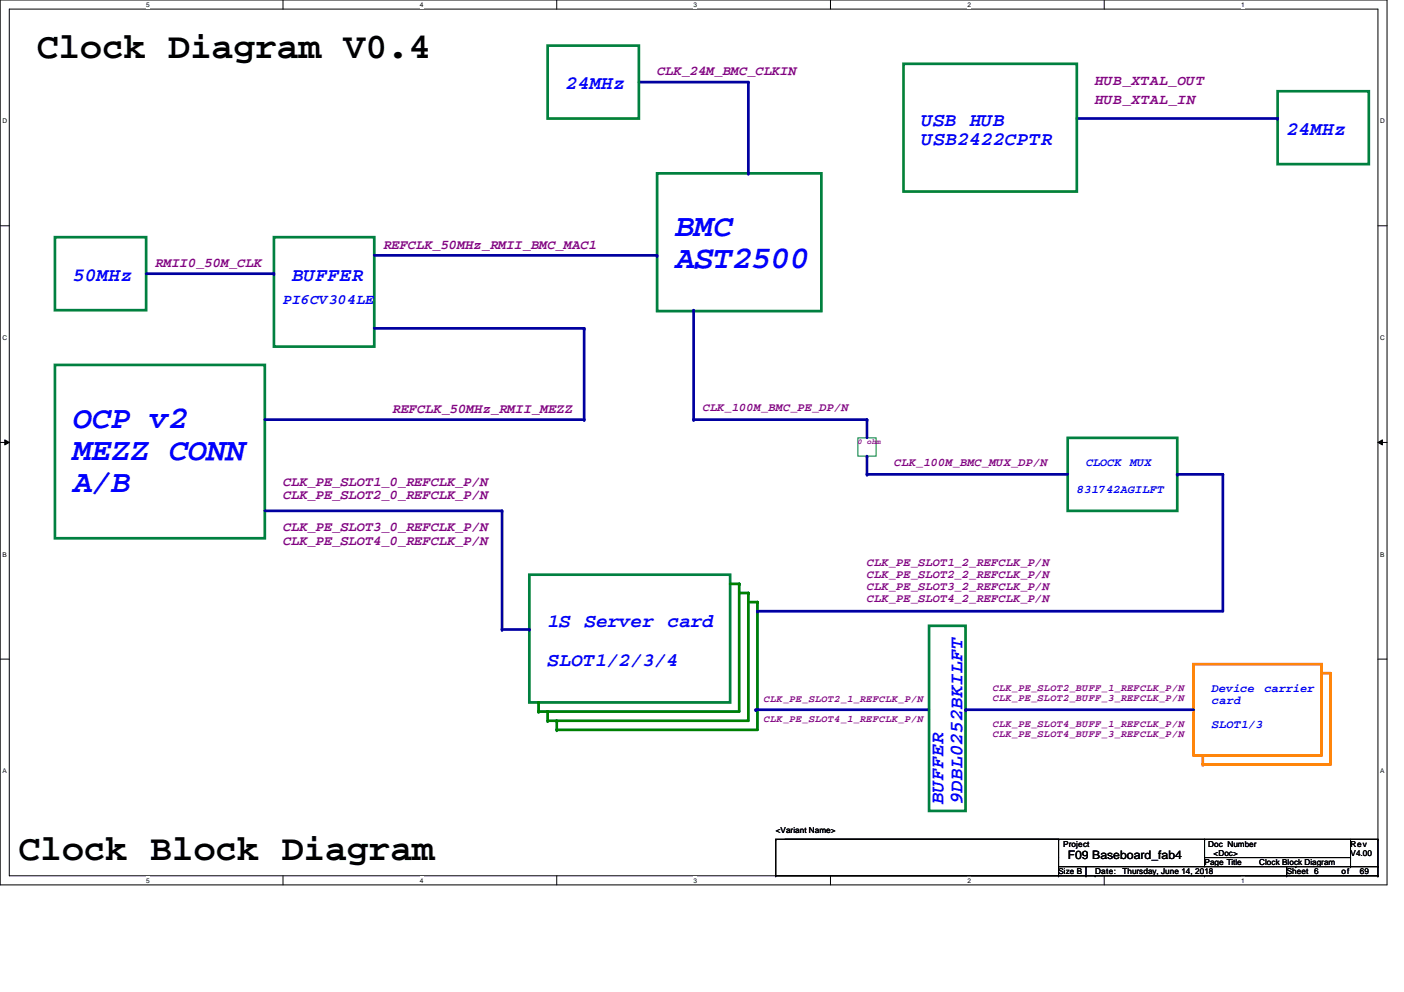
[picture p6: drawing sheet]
<svg xmlns="http://www.w3.org/2000/svg" width="297mm" height="210mm" viewBox="0 0 297 210" stroke-linecap="round" stroke-linejoin="round" font-family="sans-serif">
<path d="M0 0h293.5v187.2h-293.5zM2 1.9h289.5v183.4h-289.5z" fill="none" stroke="#000" stroke-width=".21"/>
<g fill="#fff">
<path d="M30.9 .2h.8v1.6h-.8z"/>
<path d="M30.9 185.5h.8v1.6h-.8z"/>
</g>
<path d="M59.9 0v1.9M59.9 185.3v1.9" fill="none" stroke="#000" stroke-width=".21"/>
<g fill="#fff">
<path d="M88.8 .2h.8v1.6h-.8z"/>
<path d="M88.8 185.5h.8v1.6h-.8z"/>
</g>
<path d="M117.8 0v1.9M117.8 185.3v1.9" fill="none" stroke="#000" stroke-width=".21"/>
<g fill="#fff">
<path d="M146.7 .2h.8v1.6h-.8z"/>
<path d="M146.7 185.5h.8v1.6h-.8z"/>
</g>
<path d="M175.7 0v1.9M175.7 185.3v1.9" fill="none" stroke="#000" stroke-width=".21"/>
<g fill="#fff">
<path d="M204.7 .2h.7v1.6h-.7z"/>
<path d="M204.7 185.5h.7v1.6h-.7z"/>
</g>
<path d="M233.6 0v1.9M233.6 185.3v1.9" fill="none" stroke="#000" stroke-width=".21"/>
<g fill="#fff">
<path d="M262.6 .2h.7v1.6h-.7z"/>
<path d="M262.6 185.5h.7v1.6h-.7z"/>
<path d="M.5 24.8h1v1.6h-1z"/>
<path d="M292 24.8h1v1.6h-1z"/>
<path d="M.5 70.7h1v1.5h-1z"/>
<path d="M292 70.7h1v1.5h-1z"/>
</g>
<path d="M0 47.8h2M291.5 47.8h2" fill="none" stroke="#000" stroke-width=".21"/>
<g fill="#fff">
<path d="M.5 116.5h.9v1.6h-.9z"/>
<path d="M292 116.5h.9v1.6h-.9z"/>
</g>
<path d="M0 93.6h2M1 93.1l1 .5-1 .5zM291.5 93.6l1-.5v1zM291.5 93.6h2" fill="none" stroke="#000" stroke-width=".21"/>
<path d="M1 93.1l1 .5-1 .5zM291.5 93.6l1-.5v1z" fill="#000"/>
<g fill="#fff">
<path d="M.5 162.4h.9v1.5h-.9z"/>
<path d="M292 162.4h.9v1.5h-.9z"/>
</g>
<path d="M0 139.5h2M291.5 139.5h2" fill="none" stroke="#000" stroke-width=".21"/>
<path d="M139 36.7h34.8v29.1h-34.8zM11.6 50.2h19.3v15.4h-19.3zM58 50.2h21.2v23.1h-21.2zM112 121.6h42.5v27h-42.5z" fill="none" stroke="#008040" stroke-width=".57"/>
<path d="M135.2 17.4h23.1" fill="none" stroke="#0000a0" stroke-width=".57"/>
<circle cx="158.3" cy="17.4" r=".29" fill="#0000a0"/>
<path d="M106.2 133.2h5.8" fill="none" stroke="#0000a0" stroke-width=".57"/>
<circle cx="112" cy="133.2" r=".29" fill="#0000a0"/>
<path d="M115.9 9.7h19.3v15.4h-19.3zM11.6 77.2h44.4v36.7h-44.4z" fill="none" stroke="#008040" stroke-width=".57"/>
<path d="M158.3 17.4v19.3" fill="none" stroke="#0000a0" stroke-width=".57"/>
<circle cx="158.3" cy="36.7" r=".29" fill="#0000a0"/>
<path d="M30.9 57.9h27.1" fill="none" stroke="#0000a0" stroke-width=".57"/>
<circle cx="58" cy="57.9" r=".29" fill="#0000a0"/>
<path d="M79.2 54h59.8" fill="none" stroke="#0000a0" stroke-width=".57"/>
<circle cx="139" cy="54" r=".29" fill="#0000a0"/>
<path d="M56 108.1h50.2" fill="none" stroke="#0000a0" stroke-width=".57"/>
<circle cx="106.2" cy="108.1" r=".29" fill="#0000a0"/>
<path d="M106.2 108.1v25.1" fill="none" stroke="#0000a0" stroke-width=".57"/>
<circle cx="106.2" cy="133.2" r=".29" fill="#0000a0"/>
<path d="M79.2 69.5h44.4" fill="none" stroke="#0000a0" stroke-width=".57"/>
<circle cx="123.6" cy="69.5" r=".29" fill="#0000a0"/>
<path d="M56 88.8h67.6" fill="none" stroke="#0000a0" stroke-width=".57"/>
<circle cx="123.6" cy="88.8" r=".29" fill="#0000a0"/>
<path d="M123.6 69.5v19.3" fill="none" stroke="#0000a0" stroke-width=".57"/>
<circle cx="123.6" cy="69.5" r=".29" fill="#0000a0"/>
<path d="M270.3 19.3h19.3v15.4h-19.3z" fill="none" stroke="#008040" stroke-width=".57"/>
<path d="M227.8 25.1h42.5" fill="none" stroke="#0000a0" stroke-width=".57"/>
<circle cx="270.3" cy="25.1" r=".29" fill="#0000a0"/>
<path d="M191.2 13.5h36.6v27h-36.6z" fill="none" stroke="#008040" stroke-width=".57"/>
<path d="M156.4 123.5v27.1" fill="none" stroke="#008000" stroke-width=".57"/>
<circle cx="156.4" cy="123.5" r=".29" fill="#008000"/>
<path d="M113.9 150.6h42.5" fill="none" stroke="#008000" stroke-width=".57"/>
<circle cx="113.9" cy="150.6" r=".29" fill="#008000"/>
<path d="M154.5 123.5h1.9" fill="none" stroke="#008000" stroke-width=".57"/>
<circle cx="156.4" cy="123.5" r=".29" fill="#008000"/>
<path d="M113.9 148.6v2" fill="none" stroke="#008000" stroke-width=".57"/>
<circle cx="113.9" cy="148.6" r=".29" fill="#008000"/>
<path d="M115.9 152.5h42.4" fill="none" stroke="#008000" stroke-width=".57"/>
<circle cx="115.9" cy="152.5" r=".29" fill="#008000"/>
<path d="M156.4 125.5h1.9" fill="none" stroke="#008000" stroke-width=".57"/>
<circle cx="158.3" cy="125.5" r=".29" fill="#008000"/>
<path d="M158.3 125.5v27" fill="none" stroke="#008000" stroke-width=".57"/>
<circle cx="158.3" cy="125.5" r=".29" fill="#008000"/>
<path d="M115.9 150.6v1.9" fill="none" stroke="#008000" stroke-width=".57"/>
<circle cx="115.9" cy="150.6" r=".29" fill="#008000"/>
<path d="M117.8 154.4h42.4" fill="none" stroke="#008000" stroke-width=".57"/>
<circle cx="117.8" cy="154.4" r=".29" fill="#008000"/>
<path d="M158.3 127.4h1.9" fill="none" stroke="#008000" stroke-width=".57"/>
<circle cx="160.2" cy="127.4" r=".29" fill="#008000"/>
<path d="M160.2 127.4v27" fill="none" stroke="#008000" stroke-width=".57"/>
<circle cx="160.2" cy="127.4" r=".29" fill="#008000"/>
<path d="M117.8 152.5v1.9" fill="none" stroke="#008000" stroke-width=".57"/>
<circle cx="117.8" cy="152.5" r=".29" fill="#008000"/>
<path d="M252.5 140.5h27.1v19.3h-27.1zM254.5 161.8h27" fill="none" stroke="#ff8000" stroke-width=".57"/>
<circle cx="254.5" cy="161.8" r=".29" fill="#ff8000"/>
<path d="M254.5 159.8v2" fill="none" stroke="#ff8000" stroke-width=".57"/>
<circle cx="254.5" cy="159.8" r=".29" fill="#ff8000"/>
<path d="M279.6 142.5h1.9" fill="none" stroke="#ff8000" stroke-width=".57"/>
<circle cx="281.5" cy="142.5" r=".29" fill="#ff8000"/>
<path d="M281.5 142.5v19.3" fill="none" stroke="#ff8000" stroke-width=".57"/>
<circle cx="281.5" cy="142.5" r=".29" fill="#ff8000"/>
<path d="M159.9 150.2h36.7" fill="none" stroke="#0000a0" stroke-width=".57"/>
<circle cx="159.9" cy="150.2" r=".29" fill="#0000a0"/>
<path d="M196.6 132.4h7.7v39.2h-7.7z" fill="none" stroke="#008040" stroke-width=".57"/>
<path d="M204.3 150.2h48.2" fill="none" stroke="#0000a0" stroke-width=".57"/>
<circle cx="204.3" cy="150.2" r=".29" fill="#0000a0"/>
<path d="M225.9 92.6h23.2v15.5h-23.2z" fill="none" stroke="#008040" stroke-width=".57"/>
<path d="M160.2 129.3h98.5" fill="none" stroke="#0000a0" stroke-width=".57"/>
<circle cx="160.2" cy="129.3" r=".29" fill="#0000a0"/>
<path d="M258.7 100.4v28.9" fill="none" stroke="#0000a0" stroke-width=".57"/>
<circle cx="258.7" cy="100.4" r=".29" fill="#0000a0"/>
<path d="M249.1 100.4h9.6" fill="none" stroke="#0000a0" stroke-width=".57"/>
<circle cx="249.1" cy="100.4" r=".29" fill="#0000a0"/>
<path d="M183.4 100.4h42.5" fill="none" stroke="#0000a0" stroke-width=".57"/>
<circle cx="183.4" cy="100.4" r=".29" fill="#0000a0"/>
<path d="M146.7 65.6v23.2" fill="none" stroke="#0000a0" stroke-width=".57"/>
<circle cx="146.7" cy="65.6" r=".29" fill="#0000a0"/>
<path d="M146.7 88.8h36.7" fill="none" stroke="#0000a0" stroke-width=".57"/>
<circle cx="146.7" cy="88.8" r=".29" fill="#0000a0"/>
<path d="M181.5 92.6h3.9v3.9h-3.9z" fill="none" stroke="#008040" stroke-width=".21"/>
<path d="M183.4 88.8v3.8" fill="none" stroke="#0000a0" stroke-width=".57"/>
<circle cx="183.4" cy="88.8" r=".29" fill="#0000a0"/>
<path d="M183.4 96.5v3.9" fill="none" stroke="#0000a0" stroke-width=".57"/>
<circle cx="183.4" cy="96.5" r=".29" fill="#0000a0"/>
<g fill="none" stroke="#000" stroke-width=".21">
<path d="M164.1 177.6h.1M164.1 177.6h127.4M164.1 177.6v7.7M224 177.6h.1M224 177.6v7.7M254.8 177.6h.1M254.8 177.6v5.8M285.7 177.6v5.8M291.5 177.6h.1M291.5 177.6v7.7M164.1 185.3h.1M164.1 185.3h127.4"/>
<path d="M224 185.3h.1M224 183.4h67.5M229.8 185.3h.1M229.8 183.4v1.9M231.7 185.3h.1M254.8 185.3h.1M254.8 181.5h30.9M272.2 185.3h.1M272.2 183.4v1.9M274.1 183.4h.1M285.7 181.5h.1M285.7 183.4h.1"/>
<path d="M291.5 185.3h.1M291.5 183.4h.1"/>
</g>
<g font-size="7.7">
<text x="7.8" y="12.2">Clock Diagram V0.4</text>
<text x="3.9" y="182.1">Clock Block Diagram</text>
</g>
<g font-size="6.8" fill="#00f">
<text x="142.9" y="50">BMC</text>
<text x="142.9" y="56.8">AST2500</text>
<text x="15.5" y="90.6">OCP v2</text>
<text x="15.5" y="97.3">MEZZ CONN</text>
<text x="15.5" y="104.1">A/B</text>
</g>
<g font-size="4" fill="#00f">
<text x="119.7" y="18.9">24MHz</text>
<text x="195" y="26.6">USB</text>
<text x="205.3" y="26.6">HUB</text>
<text x="272.2" y="28.5">24MHz</text>
<text x="195" y="30.6">USB2422CPTR</text>
<text x="15.5" y="59.4">50MHz</text>
<text x="61.8" y="59.4">BUFFER</text>
<text x="115.9" y="132.8">1S</text>
<text x="123.7" y="132.8">Server</text>
<text x="141.2" y="132.8">card</text>
<text x="115.9" y="140.8">SLOT1/2/3/4</text>
<text x="199.6" y="170.1" transform="rotate(-90 199.6 170.1)">BUFFER</text>
<text x="203.6" y="170.1" transform="rotate(-90 203.6 170.1)">9DBL0252BKILFT</text>
</g>
<g font-size="3.1" fill="#800080">
<text x="231.7" y="18">HUB_XTAL_OUT</text>
<text x="231.7" y="21.9">HUB_XTAL_IN</text>
</g>
<text font-size="3.1" fill="#00f" x="59.9" y="64.4">PI6CV304LE</text>
<g font-size="2.9" fill="#800080">
<text x="139" y="15.9">CLK_24M_BMC_CLKIN</text>
<text x="81.1" y="52.6">REFCLK_50MHz_RMII_BMC_MAC1</text>
<text x="32.8" y="56.5">RMII0_50M_CLK</text>
<text x="83" y="87.4">REFCLK_50MHz_RMII_MEZZ</text>
<text x="59.9" y="102.8">CLK_PE_SLOT1_0_REFCLK_P/N</text>
<text x="59.9" y="105.7">CLK_PE_SLOT2_0_REFCLK_P/N</text>
<text x="59.9" y="112.4">CLK_PE_SLOT3_0_REFCLK_P/N</text>
<text x="59.9" y="115.3">CLK_PE_SLOT4_0_REFCLK_P/N</text>
</g>
<g font-size="2.5" fill="#800080">
<text x="148.7" y="87.1">CLK_100M_BMC_PE_DP/N</text>
<text x="189.2" y="98.6">CLK_100M_BMC_MUX_DP/N</text>
<text x="183.4" y="119.9">CLK_PE_SLOT1_2_REFCLK_P/N</text>
<text x="183.4" y="122.4">CLK_PE_SLOT2_2_REFCLK_P/N</text>
<text x="183.4" y="124.9">CLK_PE_SLOT3_2_REFCLK_P/N</text>
<text x="183.4" y="127.4">CLK_PE_SLOT4_2_REFCLK_P/N</text>
</g>
<g font-size="2.5" fill="#00f">
<text x="229.8" y="98.6">CLOCK MUX</text>
<text x="227.8" y="104.4">831742AGILFT</text>
<text x="256.4" y="146.5">Device</text>
<text x="256.4" y="149">card</text>
<text x="267.5" y="146.5">carrier</text>
<text x="256.4" y="154">SLOT1/3</text>
</g>
<text font-size="2.5" x="225.9" y="181.8">F09 Baseboard_fab4</text>
<g font-size="2.1" fill="#800080">
<text x="161.6" y="148.5">CLK_PE_SLOT2_1_REFCLK_P/N</text>
<text x="210.1" y="146.2">CLK_PE_SLOT2_BUFF_1_REFCLK_P/N</text>
<text x="210.1" y="148.3">CLK_PE_SLOT2_BUFF_3_REFCLK_P/N</text>
<text x="161.6" y="152.7">CLK_PE_SLOT4_1_REFCLK_P/N</text>
<text x="210.1" y="153.9">CLK_PE_SLOT4_BUFF_1_REFCLK_P/N</text>
<text x="210.1" y="156">CLK_PE_SLOT4_BUFF_3_REFCLK_P/N</text>
</g>
<g font-size="1.7">
<text x="164.1" y="176.2">&lt;Variant Name&gt;</text>
<text x="224.9" y="179.1">Project</text>
<text x="255.6" y="179.3">Doc Number</text>
<text x="285.7" y="179.1">Rev</text>
<text x="224" y="184.9">Size B</text>
<text x="231.7" y="184.9">Date:</text>
<text x="237.5" y="184.9">Thursday, June 14, 2018</text>
<text x="254.8" y="183">Page Title</text>
<text x="256.8" y="181.1">&lt;Doc&gt;</text>
<text x="266.4" y="183">Clock Block Diagram</text>
<text x="272.2" y="184.9">Sheet 6</text>
<text x="283.8" y="184.9">of</text>
<text x="285.7" y="181.1">V4.00</text>
<text x="287.7" y="184.9">69</text>
</g>
<text font-size="1.6" fill="#800080" x="181.5" y="94">0 ohm</text>
<g font-size="1.4">
<text x="30.9" y="1.5">5</text>
<text x="88.8" y="1.5">4</text>
<text x="146.7" y="1.5">3</text>
<text x="204.7" y="1.5">2</text>
<text x="262.6" y="1.5">1</text>
<text x=".5" y="26.1">D</text>
<text x="292" y="26.1">D</text>
<text x=".5" y="71.9">C</text>
<text x="292" y="71.9">C</text>
<text x=".5" y="117.8">B</text>
<text x="292" y="117.8">B</text>
<text x=".5" y="163.6">A</text>
<text x="292" y="163.6">A</text>
<text x="30.9" y="186.8">5</text>
<text x="88.8" y="186.8">4</text>
<text x="146.7" y="186.8">3</text>
<text x="204.7" y="186.8">2</text>
<text x="262.6" y="186.8">1</text>
</g>
</svg>
